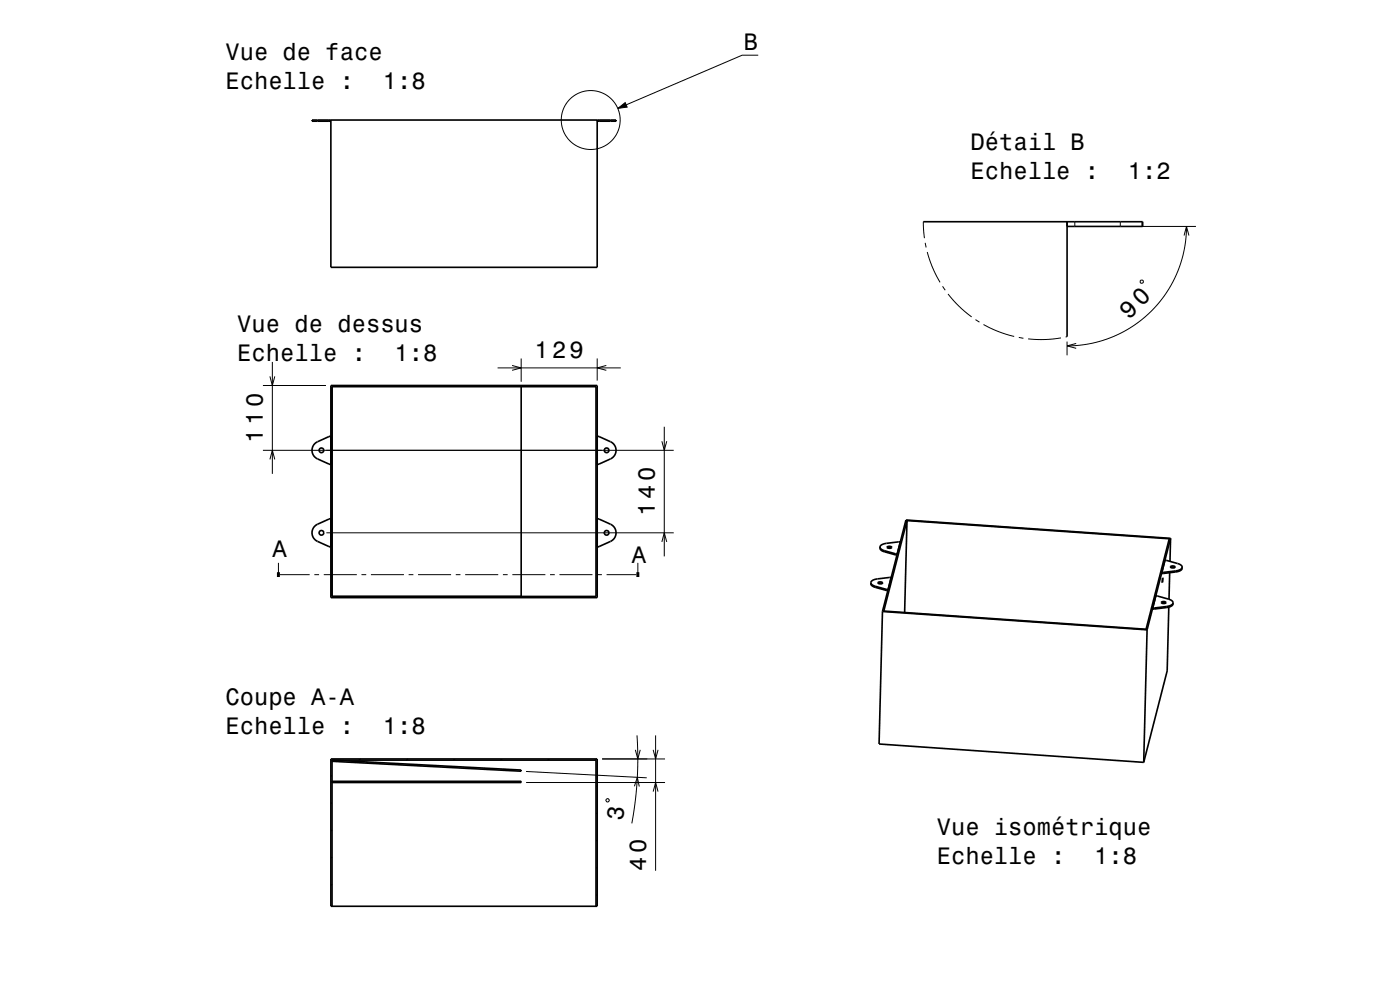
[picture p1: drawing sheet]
<svg xmlns="http://www.w3.org/2000/svg" width="297mm" height="210mm" viewBox="0 0 297 210" stroke-linecap="round" stroke-linejoin="round" font-family="sans-serif">
<g fill="none" stroke="#000" stroke-width=".21">
<path d="M160.9 11.7h-3.5l-24.6 10.5M67.4 25.5v.2M69.8 25.5v.2M127.1 25.5v.2M129.5 25.5v.2M195.9 47l.2 3.5M196.3 51.5l.2 1M196.7 53.5l1 3 1.7 3.4M228 47v1M237.7 47v1M238.7 48h15M241.9 59.6l.5-.2 .1 .5-.4 .2z"/>
<path d="M251.2 50l.5-2 .5 2M251.7 48l-.1 2.3-.3 2.5-.7 2.7-.9 2.3-1 2.3-1.3 2.1-1.5 2-1.5 1.7-1.7 1.5-2.2 1.7-1.9 1.1-2.3 1.1-2.3 .9-2.4 .6-2.5 .4-2.7 .2M57.3 79.8l.5 2 .5-2M57.8 76.8v23.7M105.6 78h26.1M108.6 77.5l2 .5-2 .6M110.6 76v5M126.7 76v4.7M128.6 77.5l-1.9 .5 1.9 .6M200 60.7l.5 .9M201.1 62.4l2.4 2.6 2.6 2.2M206.9 67.8l.9 .5"/>
<path d="M208.6 68.8l3.4 1.6 3.2 1M216.1 71.6l1 .2M225.1 71.7l-3.2 .3-3.8-.1M226.4 71.4l-.3 .1M226.4 72.5v2.9M228.3 72.9l-1.9 .5 1.9 .5M55.8 95.5h87.1M55.8 81.8h13.4M57.3 97.5l.5-2 .5 2M140.4 93.6l.5 1.9 .5-1.9M140.9 90.5v27.5M59.1 119.4v2.1"/>
<path d="M69.2 113h73.7M135.3 119.4v2.1M140.4 115l.5-2 .5 2M187.7 116.8v.3M189.9 117.5v.2M59.4 121.9h6.3M66.7 121.9h1M68.7 121.9h7M76.7 121.9h1M78.7 121.9h7M86.7 121.9h1M88.7 121.9h7"/>
<path d="M96.7 121.9h1M98.7 121.9h7M106.7 121.9h1M108.7 121.9h7M116.7 121.9h1M118.7 121.9h7M126.7 121.9h1M128.7 121.9h6.3M185.7 124.4v.2M188 125v.2M245 129v.2M246.9 121.4v.2"/>
<path d="M247.5 128.7v.2M249.4 121.1v.2M134.8 159.1l.5 1.9 .5-1.9M135.1 156l.2 4.5-.1 5-.5 5-.7 4.2M138.6 159.1l.5 1.9 .5-1.9M139.1 156v28.7M70.4 176.1l-.2 .1M70.4 170.3l-.2 .1M70.4 164.5l-.2 .2M74.8 165.7l.4 .3M76.6 161l-.5 .2M77.7 161.6l.4 .3"/>
<path d="M84.8 165.7l.4 .3M86.6 161l-.5 .2M88.7 162.2l.4 .3M94.8 165.7l.4 .3M96.6 161l-.5 .2M99.6 162.8l.5 .2M104.8 165.7l.4 .3M106.6 161l-.5 .2M111.6 166h29.5M111.6 163.6l25.6 1.4M116.6 161l-.5 .2M126.6 161l-.5 .2"/>
<path d="M126.7 178.2l-.3 .2M126.7 172.5l-.3 .1M126.7 166.7l-.3 .1M127.7 161h13.4M128.6 169.6l.5-.2 .1 .5-.5 .2zM134.6 166.8l.6-1.9 .4 1.9M138.6 167.9l.5-1.9 .5 1.9M70.4 187.6l-.2 .2M70.4 181.8l-.2 .2M126.7 189.8l-.3 .1M126.7 184l-.3 .2"/>
<circle cx="125.3" cy="25.5" r="6.3"/>
</g>
<g fill="none" stroke="#000" stroke-width=".35">
<path d="M70.2 25.5v31.2h56.5v-31.2M70.2 25.7h-4v-.2h64.5v.2h-4M195.9 47h46.5v1h-16M226.4 47v24.4M70.2 92.5l-2.8 1.2a2 2 0 0 0-1.2 1.8 2 2 0 0 0 1.2 1.8l2.8 1.2M70.2 81.8h56.5v45h-56.5zM70.4 82h56v44.5h-56zM110.6 82v44.5M126.7 92.5l2.8 1.2a2 2 0 0 1 1.2 1.8 2 2 0 0 1-1.2 1.8l-2.8 1.2M70.2 110l-2.8 1.2a2 2 0 0 0-1.2 1.8 2 2 0 0 0 1.2 1.8l2.8 1.2M126.7 110l2.8 1.2a2 2 0 0 1 1.2 1.8 2 2 0 0 1-1.2 1.8l-2.8 1.2M186.7 116a.98 .98 0 0 0 1 1.1l2.6 .7"/>
<path d="M186.8 115.7l1-.4 3.2-.4-.7 2.6-2.7-.7a.74 .74 0 0 1-.8-1.1zM188.2 116a.59 .59 0 0 1 1 .2l-.6 .1zM188.2 116.2l.5-.1 .4 .1M192.4 110.4l55.7 3.9-5 19.2-55.6-3.9zM192.4 110.4l-.5 19.5M247.1 118.8l2.8 .8a1.04 1.04 0 0 1 .9 .7M248.3 114.2l-.1 4.9M248.3 114.2l-5 19.4M248.3 114.2l-56.1-3.9-5 19.4M184.7 123.6a.98 .98 0 0 0 1 1l2.6 .7M184.7 123.6a1.07 1.07 0 0 0 1 .8l2.7 .7M184.7 123.6a1.37 1.37 0 0 1 1.4-.8l3-.3-.4 1.3"/>
<path d="M186.3 123.6a.58 .58 0 0 1 .9 .1l-.5 .2zM186.3 123.7l.9 .1M187.2 129.7l-.7 28.1 56.1 3.9M187.2 129.7l56.1 3.9M243.3 133.6l-.7 28.1M244.5 129l3.2-.4a1.25 1.25 0 0 0 1.2-.7 1.14 1.14 0 0 1-1.4 1l-2.7 .3h-.3zM244.9 127.7l.3-1.3 2.8 .7a1.03 1.03 0 0 1 .9 .8M246.4 127.8l.3-.2 .6 .1a.51 .51 0 0 1-.5 .4 .51 .51 0 0 1-.4-.3zM246.4 127.9l.5-.1 .4 .1M246.7 122.6l-.1 1zM246.8 120.1l-.3 1.3M248 128.8l-.4 13.5-5 19.4"/>
<path d="M248.1 121.5l-.1 5.6M248.3 120.2v.1M248.3 120.2l.5-.2 .4 .2a.49 .49 0 0 1-.4 .3 .49 .49 0 0 1-.5-.3zM248.4 120.4h.8M250.8 120.3a1.37 1.37 0 0 1-1.4 .8l-2.9 .3M250.8 120.3a1.14 1.14 0 0 1-1.4 1l-2.7 .3h-.2v-.2M70.2 161h56.5v31.2h-56.5zM70.4 161.2v31M70.4 161.2h56v31M70.4 161.2l40.2 2.1v.3l-40.2-2.1M70.4 165.7h40.2v.3h-40.2"/>
<circle cx="68.2" cy="95.5" r=".5"/>
<circle cx="128.7" cy="95.5" r=".5"/>
<circle cx="68.2" cy="113" r=".5"/>
<circle cx="128.7" cy="113" r=".5"/>
</g>
<path d="M58.8 121.9h.6M135 121.9h.6" fill="none" stroke="#000" stroke-width="1" stroke-linecap="butt"/>
<g fill="#000" stroke="#000" stroke-width=".21">
<path d="M131.1 23l1.5-1.2 .4 .9z" fill-rule="evenodd"/>
<path d="M59 121.5h.2l-.1 .4z" fill-rule="evenodd"/>
<path d="M135.2 121.5h.2l-.1 .4z" fill-rule="evenodd"/>
</g>
<text font-size="5.1" x="239.6" y="67.8" transform="rotate(-45 239.6 67.8)">90</text>
<g font-size="5">
<text x="157.8" y="10.5">B</text>
<text x="47.8" y="12.8">Vue de face</text>
<text x="47.8" y="18.9">Echelle :</text>
<text x="81.2" y="18.9">1:8</text>
<text x="205.9" y="31.9">Détail B</text>
<text x="205.9" y="37.9">Echelle :</text>
<text x="239.3" y="37.9">1:2</text>
<text x="50.3" y="70.5">Vue de dessus</text>
<text x="50.3" y="76.6">Echelle :</text>
<text x="83.7" y="76.6">1:8</text>
<text x="113.4" y="76">129</text>
<text x="55.8" y="93.9" transform="rotate(-90 55.8 93.9)">110</text>
<text x="138.9" y="109.5" transform="rotate(-90 138.9 109.5)">140</text>
<text x="57.8" y="118.1">A</text>
<text x="134.1" y="119.4">A</text>
<text x="47.8" y="149.6">Coupe A-A</text>
<text x="47.8" y="155.6">Echelle :</text>
<text x="81.2" y="155.6">1:8</text>
<text x="132.2" y="174.1" transform="rotate(-82 132.2 174.1)">3</text>
<text x="198.7" y="177.2">Vue isométrique</text>
<text x="137.1" y="184.7" transform="rotate(-90 137.1 184.7)">40</text>
<text x="198.7" y="183.3">Echelle :</text>
<text x="232.1" y="183.3">1:8</text>
</g>
</svg>
